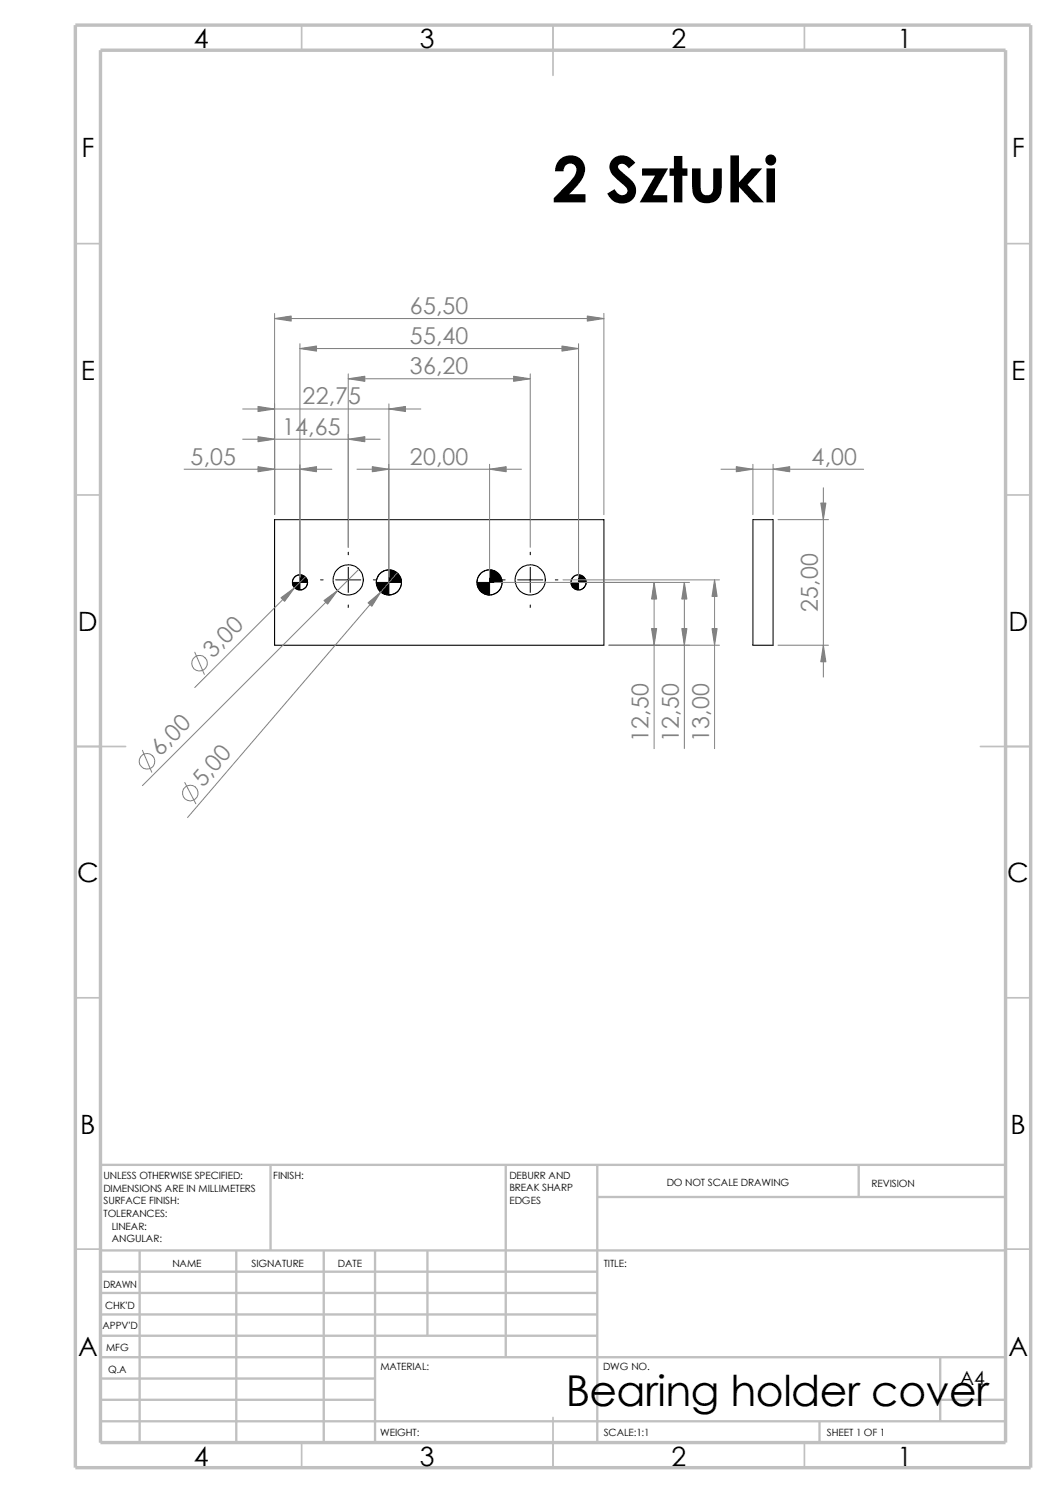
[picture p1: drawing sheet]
<svg xmlns="http://www.w3.org/2000/svg" width="210mm" height="297mm" viewBox="0 0 210 297" stroke-linecap="round" stroke-linejoin="round" font-family="sans-serif">
<g fill="none" stroke="#c0c0c0" stroke-width=".34">
<path d="M60 5v5M110 5v10M160 5v5M15 48.5h5M200 48.5h5M15 98.5h5M200 98.5h5M15 148.5h10M195 148.5h10M15 198.5h5M200 198.5h5M15 248.5h5"/>
<path d="M200 248.5h5M60 287v5M110 282v10M160 287v5"/>
</g>
<g fill="none" stroke="#c0c0c0" stroke-width=".47">
<path d="M53.8 231.7v17.1M100.6 231.7v38.3M118.8 231.7v55.3M118.8 238.1h81.2M170.8 231.7v6.4M200 231.7h-180v55.3M20 248.8h180M20 253h98.8M20 257.2h98.8M27.8 248.8v38.2M47 248.8v38.2M64.4 248.8v38.2"/>
<path d="M74.6 248.8v38.2M85 248.8v16.9M20 270h180M20 274.2h54.6M20 278.5h54.6M20 261.5h98.8M20 265.7h98.8M187 278.5h13M187 270v12.7M20 282.7h180M163 282.7v4.3"/>
</g>
<path d="M15 5h190v287h-190zM20 10h180v277h-180z" fill="none" stroke="#c0c0c0" stroke-width=".68" stroke-linecap="butt"/>
<g fill="none" stroke="#000" stroke-width=".21">
<path d="M54.6 103.4h65.5v25h-65.5zM149.7 103.4h4.1v25h-4.1z"/>
<circle cx="59.7" cy="115.8" r="1.5"/>
<circle cx="69.3" cy="115.4" r="3"/>
<circle cx="77.4" cy="115.9" r="2.49"/>
<circle cx="97.4" cy="115.9" r="2.5"/>
<circle cx="105.5" cy="115.4" r="3"/>
<circle cx="115" cy="115.8" r="1.5"/>
</g>
<g fill="none" stroke="#000" stroke-width=".2">
<path d="M59.6 114.3a1.52 1.52 0 0 0-1.4 1.6M61.2 115.9a1.52 1.52 0 0 1-1.6 1.4M63.8 115.4h.5M66.8 115.4h5M69.3 109.9v.5M69.3 112.9v5M74.3 115.4h.5M77.3 113.4a2.46 2.46 0 0 0-2.5 2.5M79.8 115.9a2.46 2.46 0 0 1-2.5 2.5M97.4 113.4a2.46 2.46 0 0 0-2.5 2.5M99.9 115.9a2.53 2.53 0 0 1-2.5 2.5M99.9 115.4h.6"/>
<path d="M103 115.4h4.9M105.5 109.9v.5M105.5 112.9v5M110.4 115.4h.6M115.1 114.3a1.6 1.6 0 0 0-1.6 1.6M116.5 115.9a1.45 1.45 0 0 1-1.4 1.4M69.3 120.4v.5M105.5 120.4v.5"/>
</g>
<g fill="#000" stroke="#000" stroke-width=".2">
<path d="M58.2 115.9h1.4v1.4a1.45 1.45 0 0 1-1.4-1.4z" fill-rule="evenodd"/>
<path d="M59.6 114.3a1.6 1.6 0 0 1 1.6 1.6h-1.6z" fill-rule="evenodd"/>
<path d="M74.8 115.9h2.5v2.5a2.46 2.46 0 0 1-2.5-2.5z" fill-rule="evenodd"/>
<path d="M77.3 113.4a2.46 2.46 0 0 1 2.5 2.5h-2.5z" fill-rule="evenodd"/>
<path d="M94.9 115.9h2.5v2.5a2.46 2.46 0 0 1-2.5-2.5z" fill-rule="evenodd"/>
<path d="M97.4 113.4a2.53 2.53 0 0 1 2.5 2.5h-2.5z" fill-rule="evenodd"/>
<path d="M113.5 115.9h1.6v1.4a1.52 1.52 0 0 1-1.6-1.4z" fill-rule="evenodd"/>
<path d="M115.1 114.3a1.52 1.52 0 0 1 1.4 1.6h-1.4z" fill-rule="evenodd"/>
</g>
<g fill="none" stroke="#808080" stroke-width=".2">
<path d="M54.6 62.4v40M54.6 63.4h65.5M59.6 69.3h55.5M59.6 68.4v46.5M69.3 74.4v34.5M69.3 75.4h36.2M105.5 74.4v34.5M115.1 68.4v46.5M120.1 62.4v40M36.6 93.3h29.4M48.3 81.4h35.4M48.3 87.4h27.3"/>
<path d="M71 93.3h32.7M77.3 80.3v34.6M97.4 92.4v22.5M143.4 93.3h28.3M149.7 92.4v10M153.8 92.4v10M163.7 97v37.7M60.7 114.8l-22 22M71.4 113.2l-43.1 43.1M79 114l-41.7 48.6M98.3 115.9h38.8M112 115.4h31.1"/>
<path d="M130.1 115.9v33M136.1 115.9v33M142.1 115.4v33.5M154.7 103.4h10.1M38.7 129.8l1.9 4.4M121.1 128.4h22M154.7 128.4h10.1M28.3 149.3l1.9 4.3M36.7 155.7l2.2 4.2"/>
<circle cx="39.7" cy="131.9" r="1.55"/>
<circle cx="29.2" cy="151.4" r="1.56"/>
<circle cx="37.8" cy="157.8" r="1.55"/>
</g>
<g fill="#808080" stroke="#808080" stroke-width=".2">
<path d="M77.3 81.4l3.3-.5v1z"/>
<path d="M129.6 125.1h1l-.5 3.3z"/>
<path d="M142.1 115.4l.5 3.3h-1z"/>
<path d="M55.9 118.9l2.7-2-2 2.7z"/>
<path d="M51.3 80.9l3.3 .5-3.3 .5z"/>
<path d="M130.1 115.9l.5 3.3h-1z"/>
<path d="M73.2 119.9l2.5-2.1-1.7 2.8z"/>
<path d="M64.4 119.5l2.7-2-1.9 2.7z"/>
<path d="M141.6 125.1h1l-.5 3.3z"/>
<path d="M54.6 63.4l3.3-.5v1z"/>
<path d="M116.8 62.9l3.3 .5-3.3 .5z"/>
<path d="M111.8 68.8l3.3 .5-3.3 .5z"/>
<path d="M59.6 69.3l3.3-.5v1z"/>
<path d="M69.3 75.4l3.3-.6v1.1z"/>
<path d="M102.2 74.8l3.3 .6-3.3 .5z"/>
<path d="M74 92.8l3.3 .5-3.3 .6z"/>
<path d="M97.4 93.3l3.3-.5v1.1z"/>
<path d="M51.3 92.8l3.3 .5-3.3 .6z"/>
<path d="M59.6 93.3l3.3-.5v1.1z"/>
<path d="M51.3 86.9l3.3 .5-3.3 .5z"/>
<path d="M69.3 87.4l3.3-.5v1z"/>
<path d="M136.1 115.9l.5 3.3h-1z"/>
<path d="M135.6 125.1h1l-.5 3.3z"/>
<path d="M163.7 128.4l.6 3.3h-1.1z"/>
<path d="M163.2 100.1h1.1l-.6 3.3z"/>
<path d="M146.4 92.8l3.3 .5-3.3 .6z"/>
<path d="M153.8 93.3l3.3-.5v1.1z"/>
</g>
<text font-size="12.7" x="109.9" y="40.3">2 Sztuki</text>
<text font-size="8.5" x="112.6" y="279.7">Bearing holder cover</text>
<g font-size="5.3">
<text x="38.5" y="9.6">4</text>
<text x="83.5" y="9.6">3</text>
<text x="133.5" y="9.6">2</text>
<text x="178.5" y="9.6">1</text>
<text x="16.2" y="31.3">F</text>
<text x="201.2" y="31.3">F</text>
<text x="16" y="75.6">E</text>
<text x="201.1" y="75.6">E</text>
<text x="15.5" y="125.6">D</text>
<text x="200.6" y="125.6">D</text>
<text x="15.3" y="175.6">C</text>
<text x="200.3" y="175.6">C</text>
<text x="16" y="225.6">B</text>
<text x="201" y="225.6">B</text>
<text x="15.5" y="269.8">A</text>
<text x="200.5" y="269.8">A</text>
<text x="38.5" y="291.6">4</text>
<text x="83.5" y="291.6">3</text>
<text x="133.5" y="291.6">2</text>
<text x="178.5" y="291.6">1</text>
</g>
<g font-size="4.6" fill="#808080">
<text x="81.5" y="62.4">65,50</text>
<text x="81.5" y="68.4">55,40</text>
<text x="81.5" y="74.4">36,20</text>
<text x="60.2" y="80.4">22,75</text>
<text x="56.1" y="86.4">14,65</text>
<text x="37.9" y="92.4">5,05</text>
<text x="81.5" y="92.4">20,00</text>
<text x="161.4" y="92.4">4,00</text>
<text x="162.6" y="121.7" transform="rotate(-90 162.6 121.7)">25,00</text>
<text x="42.3" y="131" transform="rotate(-45 42.3 131)">3,0</text>
<text x="129" y="147.6" transform="rotate(-90 129 147.6)">12,50</text>
<text x="135" y="147.6" transform="rotate(-90 135 147.6)">12,50</text>
<text x="141" y="147.6" transform="rotate(-90 141 147.6)">13,00</text>
<text x="31.9" y="150.5" transform="rotate(-45 31.9 150.5)">6,0</text>
<text x="40.4" y="156.7" transform="rotate(-49 40.4 156.7)">5,0</text>
</g>
<text font-size="3.9" x="190.9" y="275.5">A4</text>
<g font-size="2">
<text x="20.6" y="234.6">UNLESS OTHERWISE SPECIFIED:</text>
<text x="20.6" y="237.1">DIMENSIONS ARE IN MILLIMETERS</text>
<text x="20.6" y="239.6">SURFACE FINISH:</text>
<text x="54.4" y="234.6">FINISH:</text>
<text x="101.3" y="239.5">EDGES</text>
<text x="101.3" y="234.5">DEBURR AND</text>
<text x="101.3" y="237">BREAK SHARP</text>
<text x="132.6" y="236">DO NOT SCALE DRAWING</text>
<text x="173.3" y="236.2">REVISION</text>
<text x="20.6" y="242.1">TOLERANCES:</text>
<text x="22.2" y="244.6">LINEAR:</text>
<text x="22.2" y="247.1">ANGULAR:</text>
<text x="50" y="252">SIGNATURE</text>
<text x="67.2" y="252">DATE</text>
<text x="120.1" y="252">TITLE:</text>
<text x="20.6" y="256.2">DRAWN</text>
<text x="34.3" y="252.1">NAME</text>
<text x="20.9" y="260.4">CHK'D</text>
<text x="20.4" y="264.5">APPV'D</text>
<text x="21.1" y="268.8">MFG</text>
<text x="21.5" y="273.1">Q.A</text>
<text x="75.6" y="272.5">MATERIAL:</text>
<text x="119.9" y="272.5">DWG NO.</text>
<text x="75.6" y="285.6">WEIGHT:</text>
<text x="120.1" y="285.6">SCALE:1:1</text>
<text x="164.5" y="285.6">SHEET 1 OF 1</text>
</g>
</svg>
